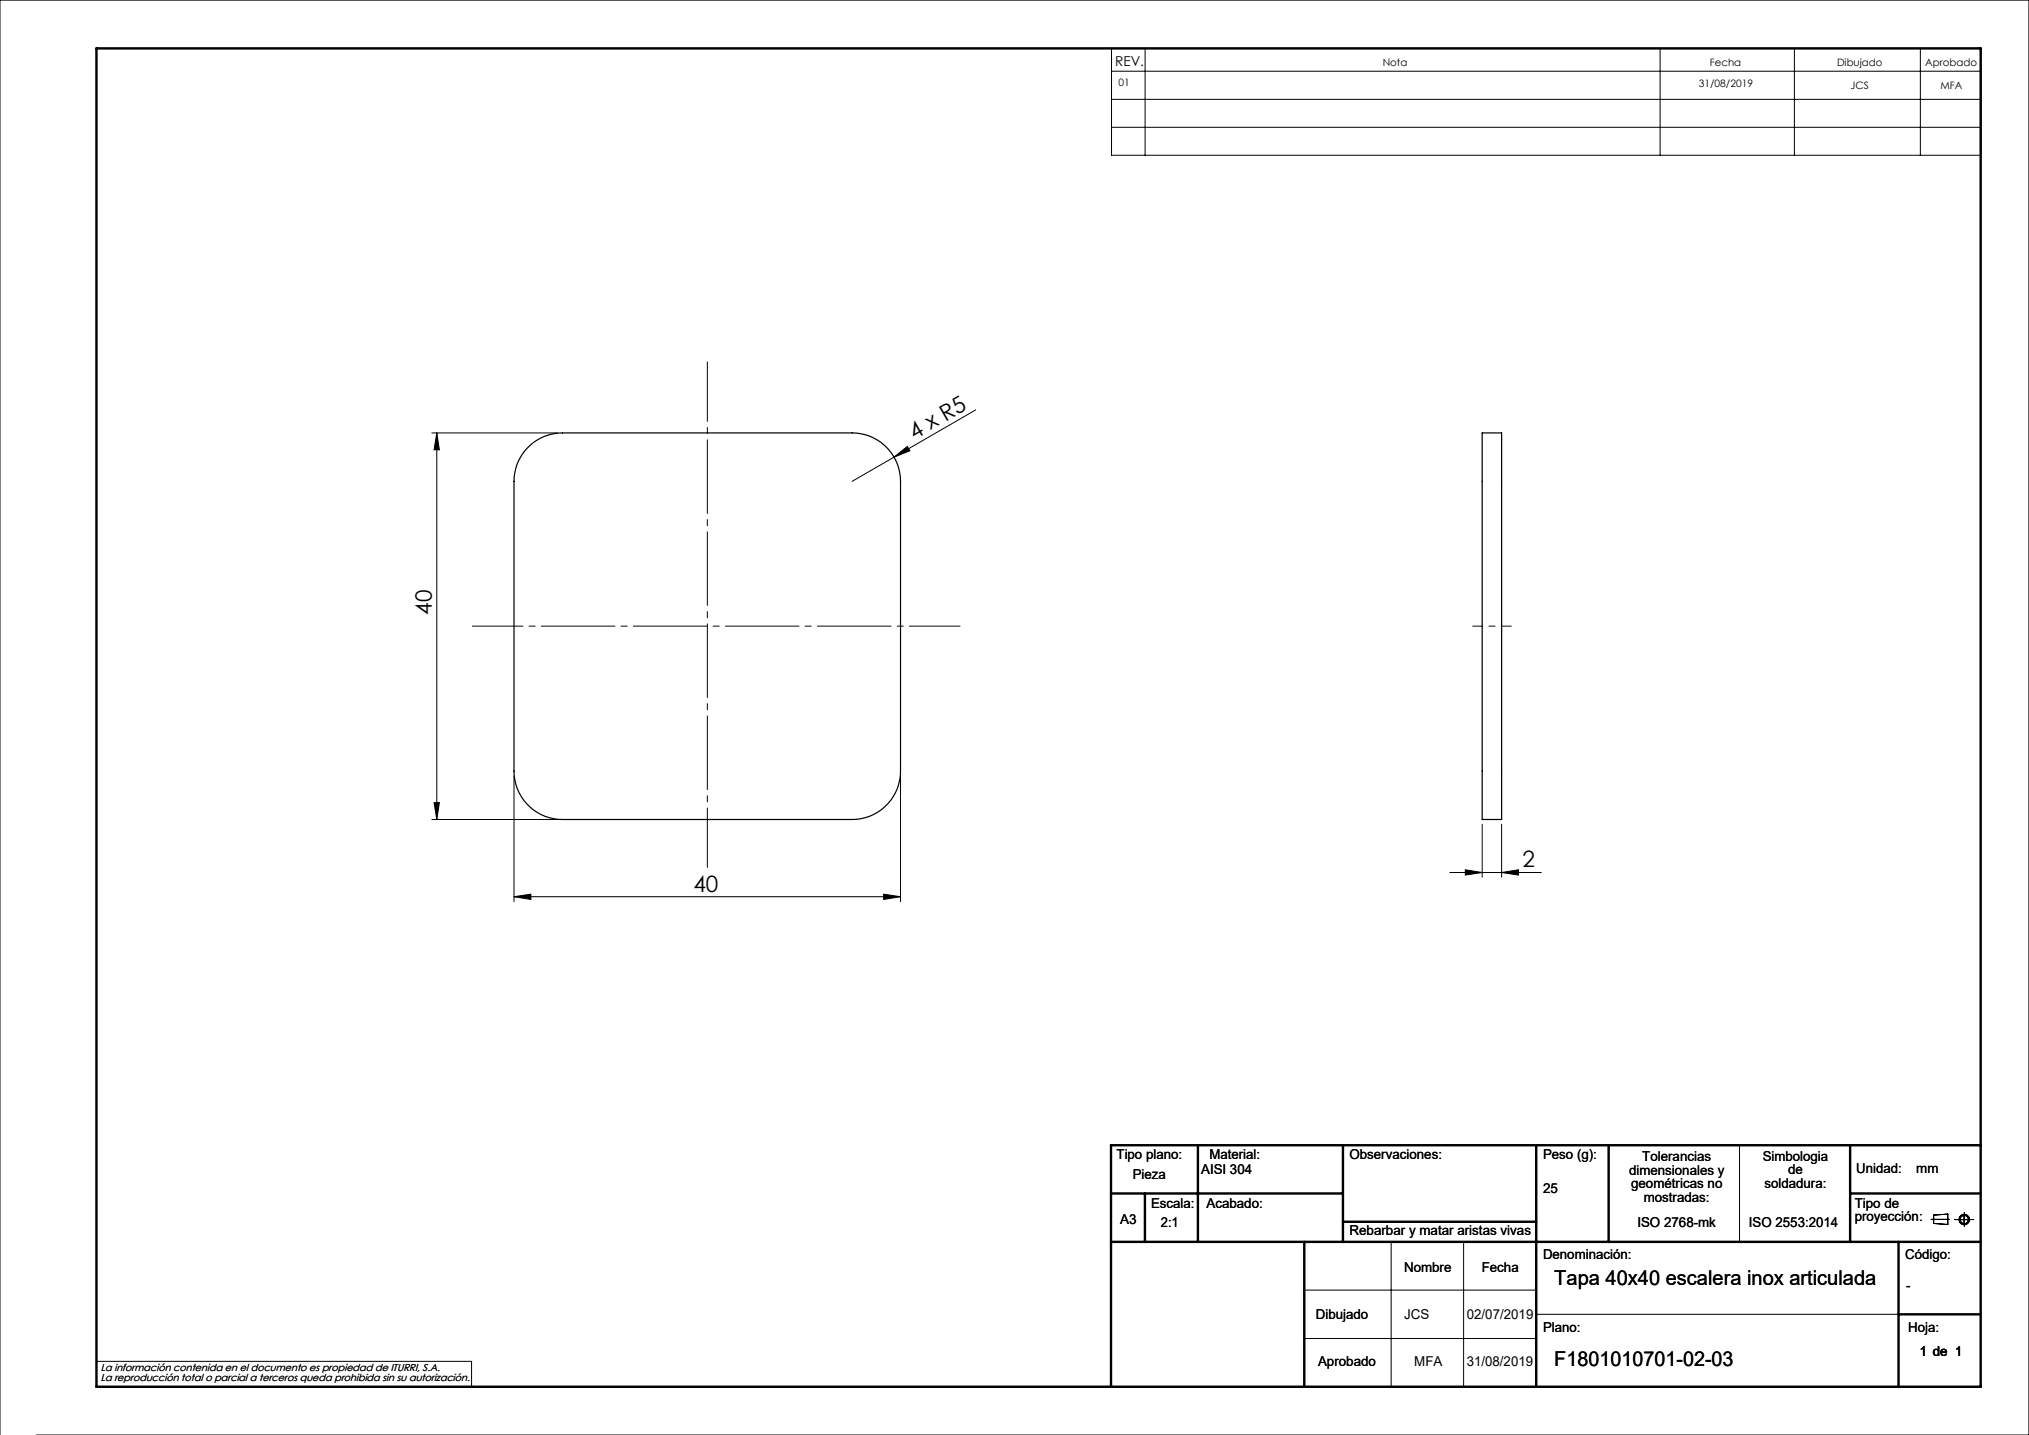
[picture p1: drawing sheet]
<svg xmlns="http://www.w3.org/2000/svg" width="420mm" height="297mm" viewBox="0 0 420 297" stroke-linecap="round" stroke-linejoin="round" font-family="sans-serif">
<g fill="none" stroke="#000" stroke-width=".21">
<path d="M230.1 10h179.9v22.1h-179.9zM230.1 14.7h179.9M237 10v22.1M343.6 10v22.1M371.4 10v22.1M397.5 10v22.1M230.1 20.6h179.9M230.1 26.3h179.9M89.4 89.6h26M90.4 89.6l.5 3.5h-1zM90.4 89.6v80M185.1 94.6l2.7-2.2 .5 .9z"/>
<path d="M185.1 94.6l-8.7 5M202 84.8l-16.9 9.8M89.4 169.6h26M89.9 166.1h1l-.5 3.5zM106.4 160.6v26M186.4 160.6v26M306.8 170.6v11M310.8 170.6v11M106.4 185.6l3.5-.5v1.1zM106.4 185.6h80M182.9 185.1l3.5 .5-3.5 .6zM300.1 180.6h19"/>
<path d="M303.3 180l3.5 .6-3.5 .5zM310.8 180.6l3.5-.6v1.1zM360.1 237v20M288 257v30M303 257v30M399.7 252.4h3.8M400.3 251.5l2.9-.2v2.1l-2.9-.2zM404.6 252.4h4M406.6 251v2.8M270 267h48M270 277h48M318 272h75"/>
<path d="M0 297v-297h420v297h-412.5M20 281.8h77.6v5.2"/>
<circle cx="406.6" cy="252.4" r=".86"/>
<circle cx="406.6" cy="252.4" r="1.07"/>
</g>
<g fill="none" stroke="#000" stroke-width=".5">
<path d="M20 10h390v277h-390zM248 237v20M278 237v20M318 237v50M333 237v20M383 237v20M410 237h-180v50M230 257h180M230 247h48M237 247v10M270 257v30M278 252.9h40"/>
<path d="M383 247h27M393 257v30M393 272h17"/>
</g>
<path d="M312.8 129.6h-8" fill="none" stroke="#000" stroke-width=".21" stroke-dasharray="15.2 1.3 1.3 1.3" stroke-dashoffset="13.1"/>
<path d="M146.4 179.5v-104.6" fill="none" stroke="#000" stroke-width=".21" stroke-dasharray="15.2 1.3 1.3 1.3" stroke-dashoffset="2.9"/>
<path d="M97.8 129.6h100.9" fill="none" stroke="#000" stroke-width=".21" stroke-dasharray="15.2 1.3 1.3 1.3" stroke-dashoffset="4.8"/>
<g fill="#000">
<path d="M185.1 94.6l2.7-2.2 .5 .9z"/>
<path d="M90.4 89.6l.5 3.5h-1zM89.9 166.1h1l-.5 3.5z"/>
<path d="M182.9 185.1l3.5 .5-3.5 .6zM106.4 185.6l3.5-.5v1.1zM310.8 180.6l3.5-.6v1.1zM303.3 180l3.5 .6-3.5 .5z"/>
</g>
<path d="M109.7 92.2a9.8 9.8 0 0 1 6.7-2.6h60a10 10 0 0 1 10 10v60a10 10 0 0 1-10 10h-60a10 10 0 0 1-10-10v-60a9.9 9.9 0 0 1 3.3-7.4zM306.8 89.6h4v80h-4z" fill="none" stroke="#000" stroke-width=".25"/>
<g font-size="4.7">
<text x="189.3" y="91" transform="rotate(-30 189.3 91)">4 x R5</text>
<text x="89.4" y="127.3" transform="rotate(-90 89.4 127.3)">40</text>
<text x="315.2" y="179.5">2</text>
<text x="143.5" y="184.6">40</text>
</g>
<g font-size="4.2">
<text x="321.7" y="265.9">Tapa 40x40 escalera inox articulada</text>
<text x="321.7" y="282.8">F1801010701-02-03</text>
</g>
<g font-size="2.8">
<text x="230.8" y="13.6">REV.</text>
<text x="231.1" y="239.9">Tipo plano:</text>
<text x="250.3" y="239.9">Material:</text>
<text x="279.3" y="239.9">Observaciones:</text>
<text x="319.4" y="239.9">Peso (g):</text>
<text x="234.5" y="244.1">Pieza</text>
<text x="248.6" y="243">AISI 304</text>
<text x="337.2" y="243.1">dimensionales y</text>
<text x="337.6" y="246">geométricas no</text>
<text x="339.9" y="240.3">Tolerancias</text>
<text x="364.9" y="240.2">Simbologia</text>
<text x="365.3" y="245.9">soldadura:</text>
<text x="370.1" y="243">de</text>
<text x="384.2" y="242.7">Unidad:</text>
<text x="396.7" y="242.7">mm</text>
<text x="238.3" y="250">Escala:</text>
<text x="249.7" y="250">Acabado:</text>
<text x="319.4" y="246.9">25</text>
<text x="340.2" y="248.8">mostradas:</text>
<text x="383.9" y="250">Tipo de</text>
<text x="231.9" y="253.4">A3</text>
<text x="240.3" y="254">2:1</text>
<text x="279.3" y="255.7">Rebarbar y matar aristas vivas</text>
<text x="338.9" y="254">ISO 2768-mk</text>
<text x="362" y="254">ISO 2553:2014</text>
<text x="383.9" y="252.8">proyección:</text>
<text x="290.6" y="263.3">Nombre</text>
<text x="306.7" y="263.3">Fecha</text>
<text x="319.4" y="260.6">Denominación:</text>
<text x="394.4" y="260.6">Código:</text>
<text x="394.6" y="266.9">-</text>
<text x="272.4" y="273">Dibujado</text>
<text x="290.6" y="273">JCS</text>
<text x="303.6" y="273">02/07/2019</text>
<text x="319.4" y="275.8">Plano:</text>
<text x="395" y="275.8">Hoja:</text>
<text x="397.4" y="280.6">1 de 1</text>
<text x="272.8" y="282.8">Aprobado</text>
<text x="292.7" y="282.8">MFA</text>
<text x="303.6" y="282.8">31/08/2019</text>
</g>
<g font-size="2.1">
<text x="231.5" y="17.8">01</text>
<text x="286.2" y="13.6">Nota</text>
<text x="353.9" y="13.6">Fecha</text>
<text x="380.3" y="13.6">Dibujado</text>
<text x="398.5" y="13.6">Aprobado</text>
<text x="351.7" y="18">31/08/2019</text>
<text x="383.1" y="18.3">JCS</text>
<text x="401.7" y="18.3">MFA</text>
<text x="20.8" y="283.7">La información contenida en el documento es propiedad de ITURRI, S.A.</text>
<text x="20.8" y="285.7">La reproducción total o parcial a terceros queda prohibida sin su autorización.</text>
</g>
</svg>
